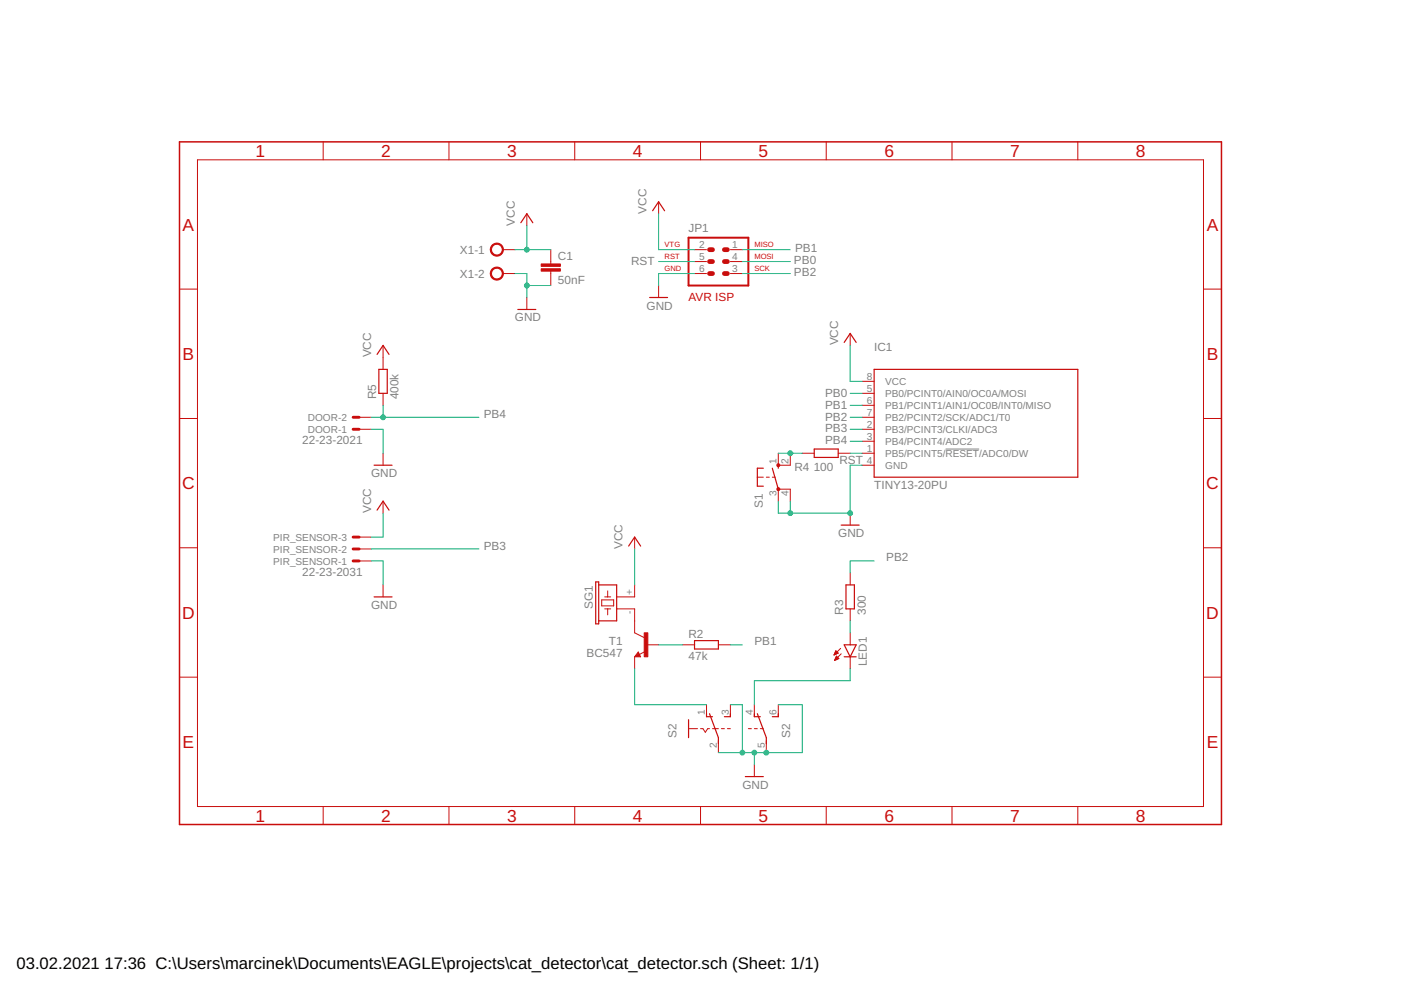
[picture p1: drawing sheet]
<svg xmlns="http://www.w3.org/2000/svg" width="297mm" height="210mm" viewBox="0 0 297 210" stroke-linecap="round" stroke-linejoin="round" font-family="sans-serif">
<path d="M200.5 95.2h7.1" fill="none" stroke="#808080" stroke-width=".21"/>
<path d="M38.1 30.1h220.9v144.7h-220.9z" fill="none" stroke="#c90d0c" stroke-width=".32"/>
<g fill="none" stroke="#c90d0c" stroke-width=".21">
<path d="M41.9 33.9h213.3v137.1h-213.3zM68.5 30.1v3.8M95.2 30.1v3.8M121.9 30.1v3.8M148.5 30.1v3.8M175.2 30.1v3.8M201.8 30.1v3.8M228.5 30.1v3.8M106.6 58h2.6M106.6 52.9h2.6M111.7 45.3v2.6M116.8 52.9v3.1"/>
<path d="M116.8 57.5v3M139.6 42.8v2.5M147.3 58h2.5M147.3 52.9h2.5M147.3 55.5h2.5M154.9 58h2.5M154.9 52.9h2.5M154.9 55.5h2.5M38.1 61.3h3.8M81.2 73.2v5.1M111.7 63.1v2.5M139.6 60.5v2.6"/>
<path d="M180.3 70.7v2.5M255.2 61.3h3.8M38.1 88.7h3.8M76.1 91h2.6M76.1 88.5h2.6M81.2 83.4v2.5M81.2 96.1v2.5M165 96.1v2.5h2.6v-2.5M170.1 96.1h2.5M177.7 96.1h2.6M182.8 96.1h2.5M182.8 91h2.5"/>
<path d="M182.8 93.6h2.5M182.8 83.4h2.5M182.8 85.9h2.5M182.8 88.5h2.5M182.8 80.9h2.5M182.8 98.6h2.5M255.2 88.7h3.8M38.1 116.1h3.8M76.1 118.9h2.6M76.1 116.4h2.6M76.1 113.9h2.6M81.2 106.3v2.5"/>
<path d="M134.6 113.9v2.5M160.6 101.2h1.2M162.5 101.2h.6M163.7 101.2h.7M165 106.3v-2.6h2.6v2.6M180.3 108.8v2.5M255.2 116.1h3.8M81.2 124v2.6M127.6 127.2h2.5v1.3h-2.5zM128.2 126.6h1.3M128.2 129.1h1.3M128.8 125.3v1.3"/>
<path d="M128.8 129.1v1.3M130.7 129.1h3.9v5.1l2 1M134.6 124v2.6h-3.9M134.6 139.3v2.5M135.3 138.2l.5 1.1h-1.2zM136.8 138.1l-1.2 .7M137.1 136.7h2.5M144.7 136.7h2.6M152.3 136.7h2.6M176.9 138.8h.1M176.9 138.7h.4M177 138.6h.6"/>
<path d="M177 140h.1M177 138.4h.7M177 139.9h.3M177.1 139.8h.5M177.1 138.3h.4M177.1 138.2h.3M177.1 139.6h.7M177.2 139.5h.5M177.2 138.1h.1M177.2 138l.5 .5-.9 .4zM177.2 139.4h.4M177.3 139.3h.2"/>
<path d="M177.3 139.1l-.3 .9M177.3 139.1l.5 .5M177.3 139.1h.1M177.8 139.6l-.8 .4M178.2 137.5l-1.4 1.4M178.4 138.6l-1.4 1.4M180.3 121.5v2.5M180.3 129.1v2.5M180.3 134.2v2.5M180.3 139.3v2.5M38.1 143.6h3.8M146 154.5h1.9"/>
<path d="M148.5 154.5h.5l.5 .8 .6-.8h.3M149.8 149.4v2.6M151.1 154.5h1.2M152.3 157v2.6M153 154.5h.6M154.2 154.5h.7M154.9 149.4v2.6M158.7 154.5h.6M159.9 149.4v2.6M159.9 154.5h.7M161.2 154.5h.6M162.5 157v2.6"/>
<path d="M165 149.4v2.6M255.2 143.6h3.8M68.5 171v3.8M95.2 171v3.8M121.9 171v3.8M148.5 171v3.8M159.9 162.1v2.6M175.2 171v3.8M201.8 171v3.8M228.5 171v3.8"/>
</g>
<g fill="none" stroke="#c90d0c" stroke-width=".25">
<path d="M110.4 47.2l1.3-1.9 1.3 1.9M138.4 44.7l1.2-1.9 1.3 1.9M79.9 75.1l1.3-1.9 1.3 1.9M80.3 78.3h1.8v5.1h-1.8zM109.8 65.6h3.8M137.7 63.1h3.8M179 72.6l1.3-1.9 1.2 1.9M185.3 78.3h43.2v22.9h-43.2zM79.3 98.6h3.8M161.8 99.3h-1.2v3.8h1.2M163.7 99.3l1.3 4.4M165 98.6v.7"/>
<path d="M172.6 95.2h5.1v1.8h-5.1zM79.9 108.2l1.3-1.9 1.3 1.9M133.3 115.8l1.3-1.9 1.2 1.9M178.4 111.3h3.8M79.3 126.6h3.8M126.3 123.4h.6v8.9h-.6zM126.9 124h3.8v7.6h-3.8M135.3 138.7l-.1 .3h.4l-.3-.5-.5 .6h.8M147.3 135.8h5v1.8h-5zM179 136.7h2.5l-1.2 2.6zM179 139.3h2.5M179.4 124h1.7v5.1h-1.7z"/>
<path d="M146 152.6v3.8M149.8 151.3v.7h1.3M150.4 151.3l1.9 5.1v1.3M154.9 151.3v.7h-1.3M159.9 151.3v.7h1.3M160.6 151.3l1.9 5.1v1.3M165 151.3v.7h-1.3M158 164.7h3.8"/>
</g>
<g fill="#c90d0c" stroke="#c90d0c" stroke-width=".21">
<path d="M104.3 52a1.4 1.4 0 0 1 2.2 .2 1.4 1.4 0 0 1-.8 2.1 1.4 1.4 0 0 1-1.8-1.4h.3a1.15 1.15 0 0 1 1.6-1 1.15 1.15 0 0 1 .3 1.9 1.15 1.15 0 0 1-1.9-.6v-.3h-.3z" fill-rule="evenodd"/>
<path d="M104.3 57a1.4 1.4 0 0 1 2.2 .3 1.4 1.4 0 0 1-.8 2 1.4 1.4 0 0 1-1.8-1.3h.3a1.15 1.15 0 0 1 1.6-1.1 1.15 1.15 0 0 1 .3 2 1.15 1.15 0 0 1-1.9-.6v-.3h-.3z" fill-rule="evenodd"/>
<circle cx="165" cy="103.7" r=".33"/>
<circle cx="165" cy="98.6" r=".33"/>
</g>
<path d="M146 50.4h12.7v10.1h-12.7z" fill="none" stroke="#c90d0c" stroke-width=".42"/>
<path d="M150.4 52.9h.7M150.4 55.5h.7M150.4 58h.7M153.6 52.9h.6M153.6 55.5h.6M153.6 58h.6" fill="none" stroke="#c90d0c" stroke-width="1"/>
<g fill="#c90d0c" stroke="#c90d0c" stroke-width=".21">
<path d="M136.6 134.2h.8v5.1h-.8z"/>
<path d="M114.7 56h4.1v.5h-4.1z"/>
<path d="M114.7 57h4.1v.5h-4.1z"/>
</g>
<path d="M74.9 91h1.2M74.9 88.5h1.2M74.9 118.9h1.2M74.9 116.4h1.2M74.9 113.9h1.2" fill="none" stroke="#c90d0c" stroke-width=".61"/>
<g fill="none" stroke="#0dab76" stroke-width=".21">
<path d="M109.2 58h2.5v5.1M109.2 52.9h7.6M111.7 47.9v5M139.6 45.3v7.6h7.7M139.6 55.5h7.7M147.3 58h-7.7v2.5M157.4 58h10.2M157.4 52.9h10.2M157.4 55.5h10.2M111.7 60.5h5.1M180.3 73.2v7.7h2.5M78.7 91h2.5v5.1"/>
<path d="M78.7 88.5h22.8M81.2 85.9v2.6M165 96.1h5.1M180.3 91h2.5M180.3 88.5h2.5M180.3 85.9h2.5M180.3 83.4h2.5M180.3 96.1h2.5M180.3 93.6h2.5M182.8 98.6h-2.5v10.2h-15.3v-2.5M78.7 118.9h2.5v5.1M78.7 116.4h22.8"/>
<path d="M81.2 108.8v5.1h-2.5M134.6 116.4v7.6M167.6 106.3v2.5M185.3 118.9h-5v2.6M139.6 136.7h5.1M154.9 136.7h2.5M180.3 131.6v2.6M134.6 141.8v7.6h15.2M154.9 149.4h2.5v10.2M159.9 159.6v2.5M165 149.4h5.1v10.2h-17.8M180.3 141.8v2.5h-20.4v5.1"/>
</g>
<g fill="#0dab76" stroke="#0dab76" stroke-width=".21">
<circle cx="167.6" cy="108.8" r=".51"/>
<circle cx="180.3" cy="108.8" r=".51"/>
<circle cx="111.7" cy="60.5" r=".51"/>
<circle cx="157.4" cy="159.6" r=".51"/>
<circle cx="162.5" cy="159.6" r=".51"/>
<circle cx="159.9" cy="159.6" r=".51"/>
<circle cx="111.7" cy="52.9" r=".51"/>
<circle cx="81.2" cy="88.5" r=".51"/>
<circle cx="167.6" cy="96.1" r=".51"/>
</g>
<g font-size="3.7" fill="#c90d0c">
<text x="54.2" y="33.3">1</text>
<text x="80.8" y="33.3">2</text>
<text x="107.5" y="33.3">3</text>
<text x="134.2" y="33.3">4</text>
<text x="160.8" y="33.3">5</text>
<text x="187.5" y="33.3">6</text>
<text x="214.2" y="33.3">7</text>
<text x="240.8" y="33.3">8</text>
<text x="38.7" y="48.9">A</text>
<text x="255.8" y="48.9">A</text>
<text x="38.7" y="76.3">B</text>
<text x="255.8" y="76.3">B</text>
<text x="38.6" y="103.7">C</text>
<text x="255.7" y="103.7">C</text>
<text x="38.6" y="131.2">D</text>
<text x="255.7" y="131.2">D</text>
<text x="38.7" y="158.6">E</text>
<text x="255.8" y="158.6">E</text>
<text x="54.2" y="174.2">1</text>
<text x="80.8" y="174.2">2</text>
<text x="107.5" y="174.2">3</text>
<text x="134.2" y="174.2">4</text>
<text x="160.8" y="174.2">5</text>
<text x="187.5" y="174.2">6</text>
<text x="214.2" y="174.2">7</text>
<text x="240.8" y="174.2">8</text>
</g>
<g font-size="3.5">
<text x="3.5" y="205.4">03.02.2021</text>
<text x="22.2" y="205.4">17:36 C:\Users\marcinek\Documents\EAGLE\projects\cat_detector\cat_detector.sch (Sheet: 1/1)</text>
</g>
<g font-size="2.5" fill="#808080">
<text x="109.2" y="47.8" transform="rotate(-90 109.2 47.8)">VCC</text>
<text x="137.1" y="45.3" transform="rotate(-90 137.1 45.3)">VCC</text>
<text x="97.5" y="53.8">X1-1</text>
<text x="146" y="49.1">JP1</text>
<text x="168.6" y="53.4">PB1</text>
<text x="97.5" y="58.9">X1-2</text>
<text x="118.3" y="55.1">C1</text>
<text x="133.8" y="56.2">RST</text>
<text x="168.3" y="58.5">PB2</text>
<text x="168.3" y="56">PB0</text>
<text x="118.3" y="60.2">50nF</text>
<text x="137.1" y="65.6">GND</text>
<text x="109.2" y="68.2">GND</text>
<text x="78.7" y="75.8" transform="rotate(-90 78.7 75.8)">VCC</text>
<text x="177.7" y="73.2" transform="rotate(-90 177.7 73.2)">VCC</text>
<text x="185.3" y="74.5">IC1</text>
<text x="79.7" y="84.7" transform="rotate(-90 79.7 84.7)">R5</text>
<text x="84.5" y="84.7" transform="rotate(-90 84.5 84.7)">400k</text>
<text x="102.6" y="88.7">PB4</text>
<text x="174.9" y="89.2">PB2</text>
<text x="174.9" y="86.7">PB1</text>
<text x="174.9" y="84.2">PB0</text>
<text x="64.1" y="94.2">22-23-2021</text>
<text x="174.9" y="91.5">PB3</text>
<text x="174.9" y="94.1">PB4</text>
<text x="78.7" y="101.2">GND</text>
<text x="168.4" y="99.9">R4</text>
<text x="172.5" y="99.9">100</text>
<text x="178" y="98.4">RST</text>
<text x="161.7" y="107.8" transform="rotate(-90 161.7 107.8)">S1</text>
<text x="185.3" y="103.7">TINY13-20PU</text>
<text x="78.7" y="108.8" transform="rotate(-90 78.7 108.8)">VCC</text>
<text x="177.7" y="113.9">GND</text>
<text x="102.6" y="116.7">PB3</text>
<text x="132" y="116.4" transform="rotate(-90 132 116.4)">VCC</text>
<text x="187.9" y="118.9">PB2</text>
<text x="64.1" y="122.1">22-23-2031</text>
<text x="78.7" y="129.1">GND</text>
<text x="125.7" y="129" transform="rotate(-90 125.7 129)">SG1</text>
<text x="178.8" y="130.4" transform="rotate(-90 178.8 130.4)">R3</text>
<text x="183.6" y="130.4" transform="rotate(-90 183.6 130.4)">300</text>
<text x="129.1" y="136.7">T1</text>
<text x="146" y="135.2">R2</text>
<text x="159.9" y="136.7">PB1</text>
<text x="124.3" y="139.3">BC547</text>
<text x="146" y="140">47k</text>
<text x="183.8" y="141.3" transform="rotate(-90 183.8 141.3)">LED1</text>
<text x="143.4" y="156.4" transform="rotate(-90 143.4 156.4)">S2</text>
<text x="167.6" y="156.4" transform="rotate(-90 167.6 156.4)">S2</text>
<text x="157.4" y="167.2">GND</text>
</g>
<text font-size="2.5" fill="#c90d0c" x="146" y="63.7">AVR ISP</text>
<g font-size="2.1" fill="#808080">
<text x="148.2" y="52.6">2</text>
<text x="155.2" y="52.6">1</text>
<text x="148.2" y="55.1">5</text>
<text x="148.2" y="57.7">6</text>
<text x="155.2" y="57.7">3</text>
<text x="155.2" y="55.1">4</text>
<text x="183.8" y="83">5</text>
<text x="183.8" y="80.5">8</text>
<text x="187.7" y="81.6">VCC</text>
<text x="65.3" y="89.2">DOOR-2</text>
<text x="183.8" y="85.6">6</text>
<text x="183.8" y="88.1">7</text>
<text x="187.7" y="84.2">PB0/PCINT0/AIN0/OC0A/MOSI</text>
<text x="187.7" y="86.7">PB1/PCINT1/AIN1/OC0B/INT0/MISO</text>
<text x="187.7" y="89.2">PB2/PCINT2/SCK/ADC1/T0</text>
<text x="65.3" y="91.8">DOOR-1</text>
<text x="183.8" y="95.7">1</text>
<text x="183.8" y="90.7">2</text>
<text x="183.8" y="93.2">3</text>
<text x="187.7" y="91.8">PB3/PCINT3/CLKI/ADC3</text>
<text x="187.7" y="94.3">PB4/PCINT4/ADC2</text>
<text x="164.7" y="98.3" transform="rotate(-90 164.7 98.3)">1</text>
<text x="167.2" y="98.3" transform="rotate(-90 167.2 98.3)">2</text>
<text x="183.8" y="98.3">4</text>
<text x="187.7" y="96.9">PB5/PCINT5/RESET/ADC0/DW</text>
<text x="187.7" y="99.4">GND</text>
<text x="164.7" y="105.3" transform="rotate(-90 164.7 105.3)">3</text>
<text x="167.2" y="105.3" transform="rotate(-90 167.2 105.3)">4</text>
<text x="57.9" y="119.7">PIR_SENSOR-1</text>
<text x="57.9" y="117.2">PIR_SENSOR-2</text>
<text x="57.9" y="114.6">PIR_SENSOR-3</text>
<text x="134.2" y="130.2" transform="rotate(-90 134.2 130.2)">-</text>
<text x="134.2" y="126.2" transform="rotate(-90 134.2 126.2)">+</text>
<text x="149.4" y="151.6" transform="rotate(-90 149.4 151.6)">1</text>
<text x="154.5" y="151.6" transform="rotate(-90 154.5 151.6)">3</text>
<text x="159.6" y="151.6" transform="rotate(-90 159.6 151.6)">4</text>
<text x="164.7" y="151.6" transform="rotate(-90 164.7 151.6)">6</text>
<text x="152" y="158.6" transform="rotate(-90 152 158.6)">2</text>
<text x="162.1" y="158.6" transform="rotate(-90 162.1 158.6)">5</text>
</g>
<g font-size="1.6" fill="#c90d0c">
<text x="140.9" y="52.3">VTG</text>
<text x="159.9" y="52.3">MISO</text>
<text x="140.9" y="54.8">RST</text>
<text x="140.9" y="57.4">GND</text>
<text x="159.9" y="54.8">MOSI</text>
<text x="159.9" y="57.4">SCK</text>
</g>
</svg>
